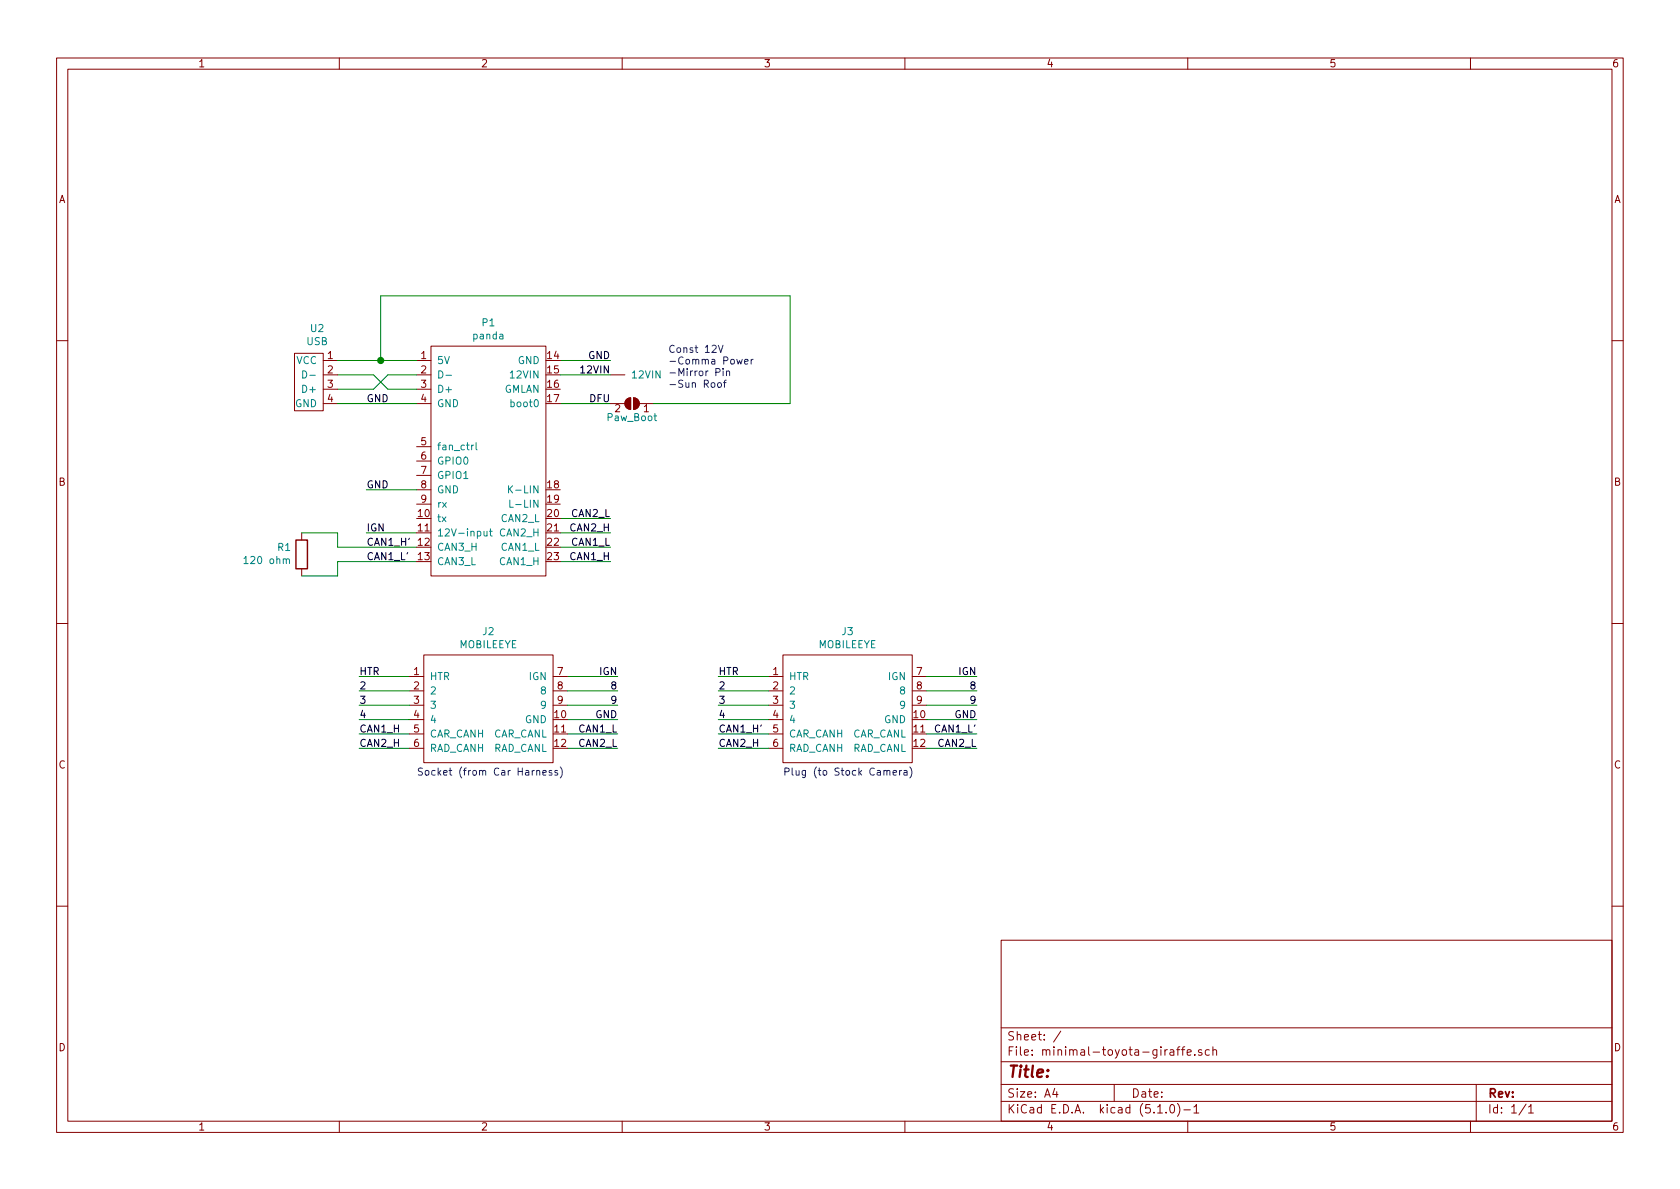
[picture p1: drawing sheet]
EESchema Schematic File Version 4
LIBS:minimal-toyota-giraffe-cache
EELAYER 29 0
EELAYER END
$Descr A4 11693 8268
encoding utf-8
Sheet 1 1
Title ""
Date ""
Rev ""
Comp ""
Comment1 ""
Comment2 ""
Comment3 ""
Comment4 ""
$EndDescr
$Comp
L giraffe:MOBILEEYE J3
U 1 1
P 5900 4950
F 0 "J3" H 5900 5515 50  0000 C CNN
F 1 "MOBILEEYE" H 5900 5424 50  0000 C CNN
F 2 "giraffe:MobilEye" H 5500 5400 50  0001 C CNN
F 3 "" H 5500 5400 50  0001 C CNN
	1    5900 4950
	1    0    0    -1  
$EndComp
$Comp
L Device:R R1
U 1 1
P 2100 3850
F 0 "R1" H 2030 3804 50  0000 R CNN
F 1 "120 ohm" H 2030 3895 50  0000 R CNN
F 2 "Resistor_SMD:R_1206_3216Metric" V 2030 3850 50  0001 C CNN
F 3 "~" H 2100 3850 50  0001 C CNN
	1    2100 3850
	1    0    0    1   
$EndComp
Text Notes 5450 5400 0    50   ~ 0
Plug (to Stock Camera)
Text Notes 2900 5400 0    50   ~ 0
Socket (from Car Harness)
Wire Wire Line
	2850 4700 2500 4700
Text Label 2500 4700 0    50   ~ 0
HTR
Wire Wire Line
	5000 4700 5350 4700
Text Label 5000 4700 0    50   ~ 0
HTR
Wire Wire Line
	3950 4700 4300 4700
Wire Wire Line
	6450 4700 6800 4700
Wire Wire Line
	3950 5000 4300 5000
Wire Wire Line
	6450 5000 6800 5000
Wire Wire Line
	6450 5100 6800 5100
Wire Wire Line
	6450 5200 6800 5200
Wire Wire Line
	5350 5100 5000 5100
Wire Wire Line
	5350 5200 5000 5200
Wire Wire Line
	3950 5100 4300 5100
Wire Wire Line
	3950 5200 4300 5200
Wire Wire Line
	2850 5100 2500 5100
Wire Wire Line
	2850 5200 2500 5200
Text Label 6800 4700 2    50   ~ 0
IGN
Text Label 6800 5000 2    50   ~ 0
GND
Text Label 4300 4700 2    50   ~ 0
IGN
Text Label 4300 5000 2    50   ~ 0
GND
Wire Wire Line
	3900 2500 4250 2500
Wire Wire Line
	3900 3600 4250 3600
Wire Wire Line
	3900 3700 4250 3700
Wire Wire Line
	3900 3800 4250 3800
Wire Wire Line
	3900 3900 4250 3900
Wire Wire Line
	2900 3700 2550 3700
Text Label 4250 2600 2    50   ~ 0
12VIN
Text Label 4250 2500 2    50   ~ 0
GND
Text Label 4250 3900 2    50   ~ 0
CAN1_H
Text Label 4250 3800 2    50   ~ 0
CAN1_L
Text Label 4300 5100 2    50   ~ 0
CAN1_L
Text Label 4250 3600 2    50   ~ 0
CAN2_L
Text Label 4250 3700 2    50   ~ 0
CAN2_H
Text Label 4300 5200 2    50   ~ 0
CAN2_L
Text Label 6800 5200 2    50   ~ 0
CAN2_L
Text Label 2500 5100 0    50   ~ 0
CAN1_H
Text Label 2500 5200 0    50   ~ 0
CAN2_H
Text Label 5000 5200 0    50   ~ 0
CAN2_H
Text Label 2550 3400 0    50   ~ 0
GND
Text Label 2550 3800 0    50   ~ 0
CAN1_H'
Text Label 2550 3900 0    50   ~ 0
CAN1_L'
Text Label 5000 5100 0    50   ~ 0
CAN1_H'
Text Label 6800 5100 2    50   ~ 0
CAN1_L'
Wire Wire Line
	2350 3800 2350 3700
Wire Wire Line
	2350 3700 2100 3700
Wire Wire Line
	2350 3800 2900 3800
Wire Wire Line
	2350 3900 2350 4000
Wire Wire Line
	2350 4000 2100 4000
Wire Wire Line
	2350 3900 2900 3900
Wire Wire Line
	3900 2800 4250 2800
Text Label 4250 2800 2    50   ~ 0
DFU
Text Label 2550 3700 0    50   ~ 0
IGN
$Comp
L giraffe:panda P1
U 1 1
P 3400 3100
F 0 "P1" V 2535 3100 50  0000 C CNN
F 1 "panda" V 2626 3100 50  0000 C CNN
F 2 "giraffe:panda" V 2627 3100 50  0001 C CNN
F 3 "" V 2550 3100 50  0001 C CNN
	1    3400 3100
	0    1    1    0   
$EndComp
$Comp
L giraffe:MOBILEEYE J2
U 1 1
P 3400 4950
F 0 "J2" H 3400 5515 50  0000 C CNN
F 1 "MOBILEEYE" H 3400 5424 50  0000 C CNN
F 2 "giraffe:MobilEye" H 3000 5400 50  0001 C CNN
F 3 "" H 3000 5400 50  0001 C CNN
	1    3400 4950
	1    0    0    -1  
$EndComp
$Comp
L giraffe:Power U1
U 1 1
P 4250 2550
F 0 "U1" H 4437 2725 50  0001 C CNN
F 1 "Power" H 4437 2634 50  0001 C CNN
F 2 "giraffe:12VIN" H 4250 2550 50  0001 C CNN
F 3 "" H 4250 2550 50  0001 C CNN
	1    4250 2550
	1    0    0    -1  
$EndComp
Text Notes 4650 2700 0    50   ~ 0
Const 12V\n-Comma Power\n-Mirror Pin\n-Sun Roof
Wire Wire Line
	2350 2700 2600 2700
Wire Wire Line
	2600 2700 2700 2600
Wire Wire Line
	2700 2600 2900 2600
Wire Wire Line
	2900 2700 2700 2700
Wire Wire Line
	2700 2700 2600 2600
Wire Wire Line
	2600 2600 2350 2600
$Comp
L giraffe:USB U2
U 1 1
P 2150 2400
F 0 "U2" H 2208 2525 50  0000 C CNN
F 1 "USB" H 2208 2434 50  0000 C CNN
F 2 "giraffe:USB" H 2150 2400 50  0001 C CNN
F 3 "" H 2150 2400 50  0001 C CNN
	1    2150 2400
	1    0    0    -1  
$EndComp
Wire Wire Line
	2850 4800 2500 4800
Wire Wire Line
	2850 4900 2500 4900
Wire Wire Line
	2850 5000 2500 5000
Wire Wire Line
	3950 4800 4300 4800
Wire Wire Line
	3950 4900 4300 4900
Wire Wire Line
	5350 4800 5000 4800
Wire Wire Line
	5350 4900 5000 4900
Wire Wire Line
	5350 5000 5000 5000
Wire Wire Line
	6450 4800 6800 4800
Wire Wire Line
	6450 4900 6800 4900
Text Label 5000 4800 0    50   ~ 0
2
Text Label 5000 4900 0    50   ~ 0
3
Text Label 5000 5000 0    50   ~ 0
4
Text Label 2500 4800 0    50   ~ 0
2
Text Label 2500 4900 0    50   ~ 0
3
Text Label 2500 5000 0    50   ~ 0
4
Text Label 4300 4800 2    50   ~ 0
8
Text Label 4300 4900 2    50   ~ 0
9
Text Label 6800 4800 2    50   ~ 0
8
Text Label 6800 4900 2    50   ~ 0
9
$Comp
L Jumper:SolderJumper_2_Open JP1
U 1 1
P 4400 2800
F 0 "JP1" H 4400 2600 50  0001 C CNN
F 1 "Paw_Boot" H 4400 2900 50  0000 C CNN
F 2 "Jumper:SolderJumper-2_P1.3mm_Open_RoundedPad1.0x1.5mm" H 4400 2800 50  0001 C CNN
F 3 "~" H 4400 2800 50  0001 C CNN
	1    4400 2800
	-1   0    0    1   
$EndComp
Wire Wire Line
	2350 2800 2900 2800
Wire Wire Line
	2900 3400 2550 3400
Text Label 2550 2800 0    50   ~ 0
GND
Wire Wire Line
	2350 2500 2650 2500
Wire Wire Line
	3900 2600 4250 2600
Wire Wire Line
	5500 2800 5500 2050
Wire Wire Line
	5500 2050 2650 2050
Wire Wire Line
	2650 2050 2650 2500
Wire Wire Line
	4550 2800 5500 2800
Connection ~ 2650 2500
Wire Wire Line
	2650 2500 2900 2500
$EndSCHEMATC
